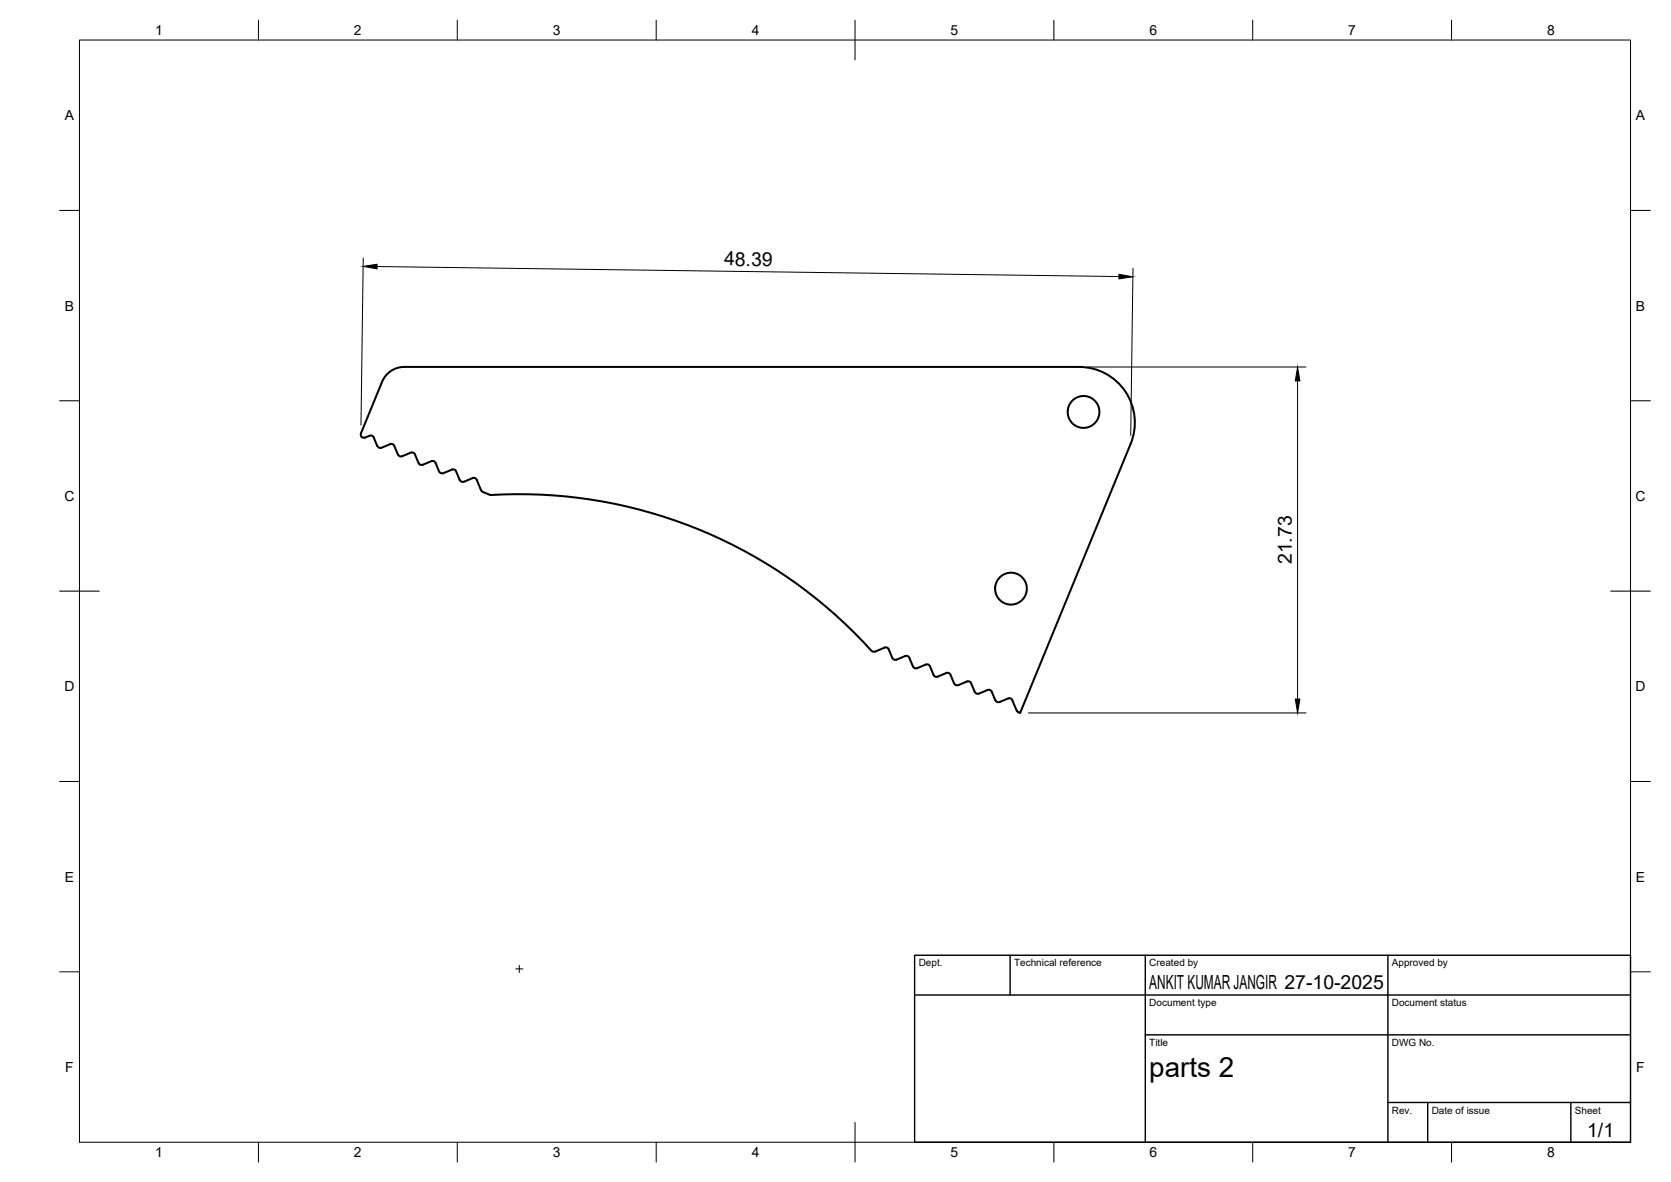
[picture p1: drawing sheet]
<svg xmlns="http://www.w3.org/2000/svg" width="420mm" height="297mm" viewBox="0 0 420 297" stroke-linecap="round" stroke-linejoin="round" font-family="sans-serif">
<!-- layer: Visible -->
<g fill="none" stroke="#000" stroke-width=".51">
<path d="M271.3 92.2h-169.7a6 6 0 0 0-5.5 3.7l-5.4 13a.8 .8 0 0 0 .2 .9 .8 .8 0 0 0 .9 .1l1.1-.4M271.3 92.2a14 14 0 0 1 13 19.3l-27.8 67.7-.4-.2M92.9 109.5a.79 .79 0 0 1 1.1 .4l.9 2.2M99.1 112.1l1 2.1a.79 .79 0 0 0 1 .4M99.1 112a.79 .79 0 0 0-1-.4l-2.2 .9a.79 .79 0 0 1-1-.4M101.1 114.7l2.2-.9a.79 .79 0 0 1 1 .4l.9 2.2a.82 .82 0 0 0 1.1 .4l2.2-.9M108.5 115.9a.79 .79 0 0 1 1 .4l.9 2.2M110.4 118.5a.79 .79 0 0 0 1.1 .4l2.1-.9a.79 .79 0 0 1 1.1 .4l.9 2.2a.84 .84 0 0 0 1 .4l2.2-.9a.79 .79 0 0 1 1.1 .5l1 2.6M121 123.2l.4 .4M121.4 123.6l1.9 .8a119.5 119.5 0 0 1 96 39.3h.7l2.4-.9a.76 .76 0 0 1 1.1 .4l.9 2.2M227.6 164.9l-2.2 .9a.79 .79 0 0 1-1-.5M227.6 164.9a.79 .79 0 0 1 1 .4l1 2.2a.82 .82 0 0 0 1 .4"/>
<path d="M230.6 167.9l2.2-.9a.79 .79 0 0 1 1 .4l.9 2.2a.79 .79 0 0 0 1.1 .4l2.2-.9a.79 .79 0 0 1 1 .5M239 169.6l.9 2.2M244.2 171.7l.9 2.2a.79 .79 0 0 0 1 .4M244.2 171.7a.79 .79 0 0 0-1.1-.4l-2.1 .9a.79 .79 0 0 1-1.1-.5M246.1 174.3l2.2-.9a.79 .79 0 0 1 1.1 .4l.9 2.2M250.3 176a.79 .79 0 0 0 1 .4M251.3 176.4l2.2-.9a.75 .75 0 0 1 1 .5l1.1 2.6 .5 .4"/>
<circle cx="272.5" cy="103.5" r="4"/>
<circle cx="254.2" cy="147.9" r="4"/>
</g>
<!-- layer: BORDER -->
<g fill="none" stroke="#000" stroke-width=".25">
<path d="M20 10.1h390v276.9h-390zM65 5.1v5M115 5.1v5M165 5.1v5M215 5.1v10M265 5.1v5M315 5.1v5M365 5.1v5M15 52.9h5M410 52.9h5M15 100.7h5M410 100.7h5"/>
<path d="M15 148.6h10M405 148.6h10M15 196.4h5M410 196.4h5M15 244.2h5M410 244.2h5M65 287v5M115 287v5M165 287v5M215 282.1v9.9M265 287v5M315 287v5"/>
<path d="M365 287v5"/>
</g>
<!-- layer: TITLEBLOCK -->
<path d="M230 240.1h180v46.9h-180zM230 250h180M254 240.1v9.9M288 240.1v46.9M349 240.1v46.9M288 260.1h122M349 277.1h61M359 277.1v9.9M395 277.1v9.9" fill="none" stroke="#000" stroke-width=".36"/>
<!-- layer: Smart Centers -->
<path d="M129.7 243.5h1.8M130.6 242.6v1.8" fill="none" stroke="#000" stroke-width=".25"/>
<!-- layer: FD_Dimensions -->
<path d="M91.3 64.8l-.5 42M94.8 67l186.5 2.5M284.9 67.4l-.6 42M273.4 92.2h55M326.3 95.7v80M258.6 179.2h69.8" fill="none" stroke="#000" stroke-width=".25"/>
<path d="M91.3 66.9l3.5-.5v1.2zM281.3 68.9l3.5 .7-3.5 .5zM326.3 92.2l.6 3.5h-1.2zM325.7 175.7h1.2l-.6 3.5z" fill="#000" stroke="#000" stroke-width=".25"/>
<text font-size="7" x="289" y="270.6">parts 2</text>
<g font-size="4.9">
<text x="182.1" y="66.7" transform="rotate(1 182.1 66.7)">48.39</text>
<text x="324.8" y="141.8" transform="rotate(-90 324.8 141.8)">21.73</text>
<text x="289" y="248.5">ANKIT KUMAR JANGIR 27-10-2025</text>
<text x="399.1" y="285.7">1/1</text>
</g>
<g font-size="3.5">
<text x="39" y="8.8">1</text>
<text x="89" y="8.8">2</text>
<text x="139" y="8.8">3</text>
<text x="189" y="8.8">4</text>
<text x="239" y="8.8">5</text>
<text x="289" y="8.8">6</text>
<text x="339" y="8.8">7</text>
<text x="389" y="8.8">8</text>
<text x="16.3" y="30.2">A</text>
<text x="411.3" y="30.2">A</text>
<text x="16.3" y="78">B</text>
<text x="411.3" y="78">B</text>
<text x="16.2" y="125.9">C</text>
<text x="411.2" y="125.9">C</text>
<text x="16.2" y="173.7">D</text>
<text x="411.2" y="173.7">D</text>
<text x="16.3" y="221.6">E</text>
<text x="411.3" y="221.6">E</text>
<text x="16.4" y="269.4">F</text>
<text x="411.4" y="269.4">F</text>
<text x="39" y="290.8">1</text>
<text x="89" y="290.8">2</text>
<text x="139" y="290.8">3</text>
<text x="189" y="290.8">4</text>
<text x="239" y="290.8">5</text>
<text x="289" y="290.8">6</text>
<text x="339" y="290.8">7</text>
<text x="389" y="290.8">8</text>
</g>
<g font-size="2.5">
<text x="231" y="242.9">Dept.</text>
<text x="255" y="242.9">Technical reference</text>
<text x="289" y="242.9">Created by</text>
<text x="350" y="242.9">Approved by</text>
<text x="289" y="252.8">Document type</text>
<text x="350" y="252.8">Document status</text>
<text x="289" y="262.9">Title</text>
<text x="350" y="262.9">DWG No.</text>
<text x="350" y="279.9">Rev.</text>
<text x="360" y="279.9">Date of issue</text>
<text x="396" y="279.9">Sheet</text>
</g>
</svg>
